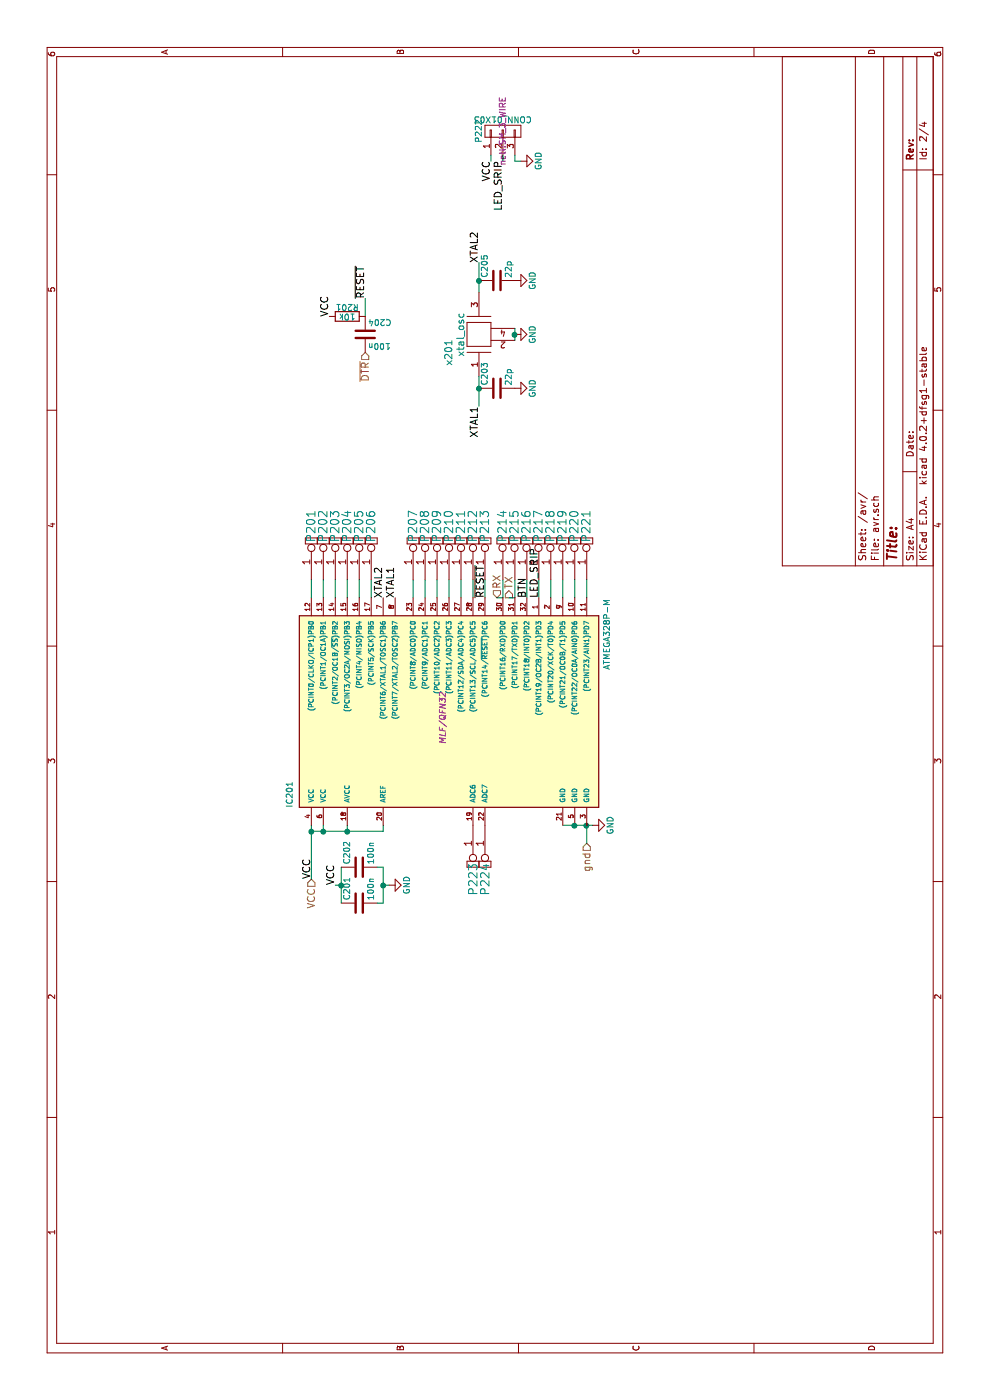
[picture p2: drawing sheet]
EESchema Schematic File Version 2
LIBS:power
LIBS:device
LIBS:transistors
LIBS:conn
LIBS:linear
LIBS:regul
LIBS:74xx
LIBS:cmos4000
LIBS:adc-dac
LIBS:memory
LIBS:xilinx
LIBS:microcontrollers
LIBS:dsp
LIBS:microchip
LIBS:analog_switches
LIBS:motorola
LIBS:texas
LIBS:intel
LIBS:audio
LIBS:interface
LIBS:digital-audio
LIBS:philips
LIBS:display
LIBS:cypress
LIBS:siliconi
LIBS:opto
LIBS:atmel
LIBS:contrib
LIBS:valves
LIBS:netl
LIBS:serial-charger-cache
EELAYER 25 0
EELAYER END
$Descr A4 11693 8268
encoding utf-8
Sheet 2 4
Title ""
Date ""
Rev ""
Comp ""
Comment1 ""
Comment2 ""
Comment3 ""
Comment4 ""
$EndDescr
Text HLabel 4650 4900 0    60   Input ~ 0
gnd
Wire Wire Line
	4650 4900 4800 4900
Wire Wire Line
	4800 4700 4800 4950
Text HLabel 4350 2600 0    60   Input ~ 0
VCC
Wire Wire Line
	4350 2600 4800 2600
Wire Wire Line
	4800 2900 4750 2900
Wire Wire Line
	4750 2600 4750 3200
Connection ~ 4750 2600
Wire Wire Line
	4750 3200 4800 3200
Connection ~ 4750 2900
$Comp
L xtal_osc x201
U 1 1
P 8900 4000
F 0 "x201" H 8750 4250 60  0000 C CNN
F 1 "xtal_osc" H 8900 4150 60  0000 C CNN
F 2 "netl:SM_3225" H 8900 4050 60  0001 C CNN
F 3 "" H 8900 4050 60  0000 C CNN
	1    8900 4000
	1    0    0    -1  
$EndComp
$Comp
L GND #PWR08
U 1 1
P 4800 4950
F 0 "#PWR08" H 4800 4700 50  0001 C CNN
F 1 "GND" H 4800 4800 50  0000 C CNN
F 2 "" H 4800 4950 50  0000 C CNN
F 3 "" H 4800 4950 50  0000 C CNN
	1    4800 4950
	1    0    0    -1  
$EndComp
Connection ~ 4800 4900
$Comp
L GND #PWR09
U 1 1
P 8900 4300
F 0 "#PWR09" H 8900 4050 50  0001 C CNN
F 1 "GND" H 8900 4150 50  0000 C CNN
F 2 "" H 8900 4300 50  0000 C CNN
F 3 "" H 8900 4300 50  0000 C CNN
	1    8900 4300
	1    0    0    -1  
$EndComp
Wire Wire Line
	8850 4300 8950 4300
Connection ~ 8900 4300
$Comp
L C C203
U 1 1
P 8450 4150
F 0 "C203" H 8475 4250 50  0000 L CNN
F 1 "22p" H 8475 4050 50  0000 L CNN
F 2 "netl:SMD_0603" H 8488 4000 50  0001 C CNN
F 3 "" H 8450 4150 50  0000 C CNN
	1    8450 4150
	1    0    0    -1  
$EndComp
$Comp
L C C205
U 1 1
P 9350 4150
F 0 "C205" H 9375 4250 50  0000 L CNN
F 1 "22p" H 9375 4050 50  0000 L CNN
F 2 "netl:SMD_0603" H 9388 4000 50  0001 C CNN
F 3 "" H 9350 4150 50  0000 C CNN
	1    9350 4150
	1    0    0    -1  
$EndComp
$Comp
L GND #PWR010
U 1 1
P 8450 4300
F 0 "#PWR010" H 8450 4050 50  0001 C CNN
F 1 "GND" H 8450 4150 50  0000 C CNN
F 2 "" H 8450 4300 50  0000 C CNN
F 3 "" H 8450 4300 50  0000 C CNN
	1    8450 4300
	1    0    0    -1  
$EndComp
$Comp
L GND #PWR011
U 1 1
P 9350 4300
F 0 "#PWR011" H 9350 4050 50  0001 C CNN
F 1 "GND" H 9350 4150 50  0000 C CNN
F 2 "" H 9350 4300 50  0000 C CNN
F 3 "" H 9350 4300 50  0000 C CNN
	1    9350 4300
	1    0    0    -1  
$EndComp
Text Label 8300 4000 2    60   ~ 0
XTAL1
Text Label 9500 4000 0    60   ~ 0
XTAL2
Text Label 6700 3300 0    60   ~ 0
XTAL1
Text Label 6700 3200 0    60   ~ 0
XTAL2
Wire Wire Line
	9250 4000 9500 4000
Wire Wire Line
	8300 4000 8550 4000
Connection ~ 8450 4000
Connection ~ 9350 4000
$Comp
L R R201
U 1 1
P 9050 2900
F 0 "R201" V 9130 2900 50  0000 C CNN
F 1 "10k" V 9050 2900 50  0000 C CNN
F 2 "netl:SMD_0603" V 8980 2900 50  0001 C CNN
F 3 "" H 9050 2900 50  0000 C CNN
	1    9050 2900
	1    0    0    -1  
$EndComp
Text Label 6700 4050 0    60   ~ 0
~RESET
Text Label 9200 3050 0    60   ~ 0
~RESET
Wire Wire Line
	9050 3050 9200 3050
Text Label 9050 2750 0    60   ~ 0
VCC
Text Label 4350 2600 0    60   ~ 0
VCC
Text HLabel 8750 3050 0    60   Input ~ 0
~DTR
$Comp
L C C204
U 1 1
P 8900 3050
F 0 "C204" H 8925 3150 50  0000 L CNN
F 1 "100n" H 8925 2950 50  0000 L CNN
F 2 "netl:SMD_0603" H 8938 2900 50  0001 C CNN
F 3 "" H 8900 3050 50  0000 C CNN
	1    8900 3050
	0    1    1    0   
$EndComp
Text HLabel 6700 4150 2    60   Input ~ 0
RX
Text HLabel 6700 4250 2    60   Output ~ 0
TX
$Comp
L C C201
U 1 1
P 4150 3000
F 0 "C201" H 4175 3100 50  0000 L CNN
F 1 "100n" H 4175 2900 50  0000 L CNN
F 2 "netl:SMD_0603" H 4188 2850 50  0001 C CNN
F 3 "" H 4150 3000 50  0000 C CNN
	1    4150 3000
	1    0    0    -1  
$EndComp
$Comp
L C C202
U 1 1
P 4450 3000
F 0 "C202" H 4475 3100 50  0000 L CNN
F 1 "100n" H 4475 2900 50  0000 L CNN
F 2 "netl:SMD_0603" H 4488 2850 50  0001 C CNN
F 3 "" H 4450 3000 50  0000 C CNN
	1    4450 3000
	1    0    0    -1  
$EndComp
$Comp
L GND #PWR012
U 1 1
P 4300 3250
F 0 "#PWR012" H 4300 3000 50  0001 C CNN
F 1 "GND" H 4300 3100 50  0000 C CNN
F 2 "" H 4300 3250 50  0000 C CNN
F 3 "" H 4300 3250 50  0000 C CNN
	1    4300 3250
	1    0    0    -1  
$EndComp
Wire Wire Line
	4450 3200 4450 3150
Wire Wire Line
	4150 3200 4450 3200
Wire Wire Line
	4150 3200 4150 3150
Wire Wire Line
	4300 3250 4300 3200
Connection ~ 4300 3200
Text Label 4300 2800 0    60   ~ 0
VCC
Wire Wire Line
	4150 2850 4450 2850
Wire Wire Line
	4300 2800 4300 2850
Connection ~ 4300 2850
$Comp
L CONNECTOR P214
U 1 1
P 6850 4200
F 0 "P214" H 7300 4200 70  0000 C CNN
F 1 "CONNECTOR" H 7150 4450 70  0001 C CNN
F 2 "netl:1Pin_small" H 6850 4200 60  0001 C CNN
F 3 "" H 6850 4200 60  0000 C CNN
	1    6850 4200
	1    0    0    -1  
$EndComp
$Comp
L CONNECTOR P215
U 1 1
P 6850 4300
F 0 "P215" H 7300 4300 70  0000 C CNN
F 1 "CONNECTOR" H 7150 4550 70  0001 C CNN
F 2 "netl:1Pin_small" H 6850 4300 60  0001 C CNN
F 3 "" H 6850 4300 60  0000 C CNN
	1    6850 4300
	1    0    0    -1  
$EndComp
$Comp
L CONNECTOR P216
U 1 1
P 6850 4400
F 0 "P216" H 7300 4400 70  0000 C CNN
F 1 "CONNECTOR" H 7150 4650 70  0001 C CNN
F 2 "netl:1Pin_small" H 6850 4400 60  0001 C CNN
F 3 "" H 6850 4400 60  0000 C CNN
	1    6850 4400
	1    0    0    -1  
$EndComp
$Comp
L CONNECTOR P217
U 1 1
P 6850 4500
F 0 "P217" H 7300 4500 70  0000 C CNN
F 1 "CONNECTOR" H 7150 4750 70  0001 C CNN
F 2 "netl:1Pin_small" H 6850 4500 60  0001 C CNN
F 3 "" H 6850 4500 60  0000 C CNN
	1    6850 4500
	1    0    0    -1  
$EndComp
$Comp
L CONNECTOR P218
U 1 1
P 6850 4600
F 0 "P218" H 7300 4600 70  0000 C CNN
F 1 "CONNECTOR" H 7150 4850 70  0001 C CNN
F 2 "netl:1Pin_small" H 6850 4600 60  0001 C CNN
F 3 "" H 6850 4600 60  0000 C CNN
	1    6850 4600
	1    0    0    -1  
$EndComp
$Comp
L CONNECTOR P219
U 1 1
P 6850 4700
F 0 "P219" H 7300 4700 70  0000 C CNN
F 1 "CONNECTOR" H 7150 4950 70  0001 C CNN
F 2 "netl:1Pin_small" H 6850 4700 60  0001 C CNN
F 3 "" H 6850 4700 60  0000 C CNN
	1    6850 4700
	1    0    0    -1  
$EndComp
$Comp
L CONNECTOR P220
U 1 1
P 6850 4800
F 0 "P220" H 7300 4800 70  0000 C CNN
F 1 "CONNECTOR" H 7150 5050 70  0001 C CNN
F 2 "netl:1Pin_small" H 6850 4800 60  0001 C CNN
F 3 "" H 6850 4800 60  0000 C CNN
	1    6850 4800
	1    0    0    -1  
$EndComp
$Comp
L CONNECTOR P221
U 1 1
P 6850 4900
F 0 "P221" H 7300 4900 70  0000 C CNN
F 1 "CONNECTOR" H 7150 5150 70  0001 C CNN
F 2 "netl:1Pin_small" H 6850 4900 60  0001 C CNN
F 3 "" H 6850 4900 60  0000 C CNN
	1    6850 4900
	1    0    0    -1  
$EndComp
Wire Wire Line
	6850 4400 6700 4400
Wire Wire Line
	6700 4500 6850 4500
Wire Wire Line
	6850 4600 6700 4600
Wire Wire Line
	6850 4700 6700 4700
Wire Wire Line
	6700 4800 6850 4800
Wire Wire Line
	6850 4900 6700 4900
Wire Wire Line
	6700 3450 6850 3450
$Comp
L CONNECTOR P207
U 1 1
P 6850 3450
F 0 "P207" H 7300 3450 70  0000 C CNN
F 1 "CONNECTOR" H 7150 3700 70  0001 C CNN
F 2 "netl:1Pin_small" H 6850 3450 60  0001 C CNN
F 3 "" H 6850 3450 60  0000 C CNN
	1    6850 3450
	1    0    0    -1  
$EndComp
$Comp
L CONNECTOR P208
U 1 1
P 6850 3550
F 0 "P208" H 7300 3550 70  0000 C CNN
F 1 "CONNECTOR" H 7150 3800 70  0001 C CNN
F 2 "netl:1Pin_small" H 6850 3550 60  0001 C CNN
F 3 "" H 6850 3550 60  0000 C CNN
	1    6850 3550
	1    0    0    -1  
$EndComp
$Comp
L CONNECTOR P209
U 1 1
P 6850 3650
F 0 "P209" H 7300 3650 70  0000 C CNN
F 1 "CONNECTOR" H 7150 3900 70  0001 C CNN
F 2 "netl:1Pin_small" H 6850 3650 60  0001 C CNN
F 3 "" H 6850 3650 60  0000 C CNN
	1    6850 3650
	1    0    0    -1  
$EndComp
$Comp
L CONNECTOR P210
U 1 1
P 6850 3750
F 0 "P210" H 7300 3750 70  0000 C CNN
F 1 "CONNECTOR" H 7150 4000 70  0001 C CNN
F 2 "netl:1Pin_small" H 6850 3750 60  0001 C CNN
F 3 "" H 6850 3750 60  0000 C CNN
	1    6850 3750
	1    0    0    -1  
$EndComp
$Comp
L CONNECTOR P211
U 1 1
P 6850 3850
F 0 "P211" H 7300 3850 70  0000 C CNN
F 1 "CONNECTOR" H 7150 4100 70  0001 C CNN
F 2 "netl:1Pin_small" H 6850 3850 60  0001 C CNN
F 3 "" H 6850 3850 60  0000 C CNN
	1    6850 3850
	1    0    0    -1  
$EndComp
$Comp
L CONNECTOR P212
U 1 1
P 6850 3950
F 0 "P212" H 7300 3950 70  0000 C CNN
F 1 "CONNECTOR" H 7150 4200 70  0001 C CNN
F 2 "netl:1Pin_small" H 6850 3950 60  0001 C CNN
F 3 "" H 6850 3950 60  0000 C CNN
	1    6850 3950
	1    0    0    -1  
$EndComp
$Comp
L CONNECTOR P213
U 1 1
P 6850 4050
F 0 "P213" H 7300 4050 70  0000 C CNN
F 1 "CONNECTOR" H 7150 4300 70  0001 C CNN
F 2 "netl:1Pin_small" H 6850 4050 60  0001 C CNN
F 3 "" H 6850 4050 60  0000 C CNN
	1    6850 4050
	1    0    0    -1  
$EndComp
Wire Wire Line
	6850 3550 6700 3550
Wire Wire Line
	6700 3650 6850 3650
Wire Wire Line
	6850 3750 6700 3750
Wire Wire Line
	6850 3850 6700 3850
Wire Wire Line
	6700 3950 6850 3950
Wire Wire Line
	6850 4050 6700 4050
$Comp
L CONNECTOR P201
U 1 1
P 6850 2600
F 0 "P201" H 7300 2600 70  0000 C CNN
F 1 "CONNECTOR" H 7150 2850 70  0001 C CNN
F 2 "netl:1Pin_small" H 6850 2600 60  0001 C CNN
F 3 "" H 6850 2600 60  0000 C CNN
	1    6850 2600
	1    0    0    -1  
$EndComp
$Comp
L CONNECTOR P202
U 1 1
P 6850 2700
F 0 "P202" H 7300 2700 70  0000 C CNN
F 1 "CONNECTOR" H 7150 2950 70  0001 C CNN
F 2 "netl:1Pin_small" H 6850 2700 60  0001 C CNN
F 3 "" H 6850 2700 60  0000 C CNN
	1    6850 2700
	1    0    0    -1  
$EndComp
$Comp
L CONNECTOR P203
U 1 1
P 6850 2800
F 0 "P203" H 7300 2800 70  0000 C CNN
F 1 "CONNECTOR" H 7150 3050 70  0001 C CNN
F 2 "netl:1Pin_small" H 6850 2800 60  0001 C CNN
F 3 "" H 6850 2800 60  0000 C CNN
	1    6850 2800
	1    0    0    -1  
$EndComp
$Comp
L CONNECTOR P204
U 1 1
P 6850 2900
F 0 "P204" H 7300 2900 70  0000 C CNN
F 1 "CONNECTOR" H 7150 3150 70  0001 C CNN
F 2 "netl:1Pin_small" H 6850 2900 60  0001 C CNN
F 3 "" H 6850 2900 60  0000 C CNN
	1    6850 2900
	1    0    0    -1  
$EndComp
$Comp
L CONNECTOR P205
U 1 1
P 6850 3000
F 0 "P205" H 7300 3000 70  0000 C CNN
F 1 "CONNECTOR" H 7150 3250 70  0001 C CNN
F 2 "netl:1Pin_small" H 6850 3000 60  0001 C CNN
F 3 "" H 6850 3000 60  0000 C CNN
	1    6850 3000
	1    0    0    -1  
$EndComp
$Comp
L CONNECTOR P206
U 1 1
P 6850 3100
F 0 "P206" H 7300 3100 70  0000 C CNN
F 1 "CONNECTOR" H 7150 3350 70  0001 C CNN
F 2 "netl:1Pin_small" H 6850 3100 60  0001 C CNN
F 3 "" H 6850 3100 60  0000 C CNN
	1    6850 3100
	1    0    0    -1  
$EndComp
Wire Wire Line
	6850 2700 6700 2700
Wire Wire Line
	6700 2800 6850 2800
Wire Wire Line
	6850 2900 6700 2900
Wire Wire Line
	6850 3000 6700 3000
Wire Wire Line
	6700 3100 6850 3100
$Comp
L CONN_01X03 P222
U 1 1
P 10600 4200
F 0 "P222" H 10600 4400 50  0000 C CNN
F 1 "CONN_01X03" V 10700 4200 50  0000 C CNN
F 2 "netl:SM_3_WIRE" H 10600 4200 50  0000 C CNN
F 3 "" H 10600 4200 50  0000 C CNN
	1    10600 4200
	1    0    0    -1  
$EndComp
$Comp
L GND #PWR013
U 1 1
P 10350 4350
F 0 "#PWR013" H 10350 4100 50  0001 C CNN
F 1 "GND" H 10350 4200 50  0000 C CNN
F 2 "" H 10350 4350 50  0000 C CNN
F 3 "" H 10350 4350 50  0000 C CNN
	1    10350 4350
	1    0    0    -1  
$EndComp
Wire Wire Line
	10400 4300 10350 4300
Wire Wire Line
	10350 4300 10350 4350
Text Label 6700 4500 0    60   ~ 0
LED_SRIP
Text Label 10350 4200 2    60   ~ 0
LED_SRIP
Wire Wire Line
	10400 4200 10350 4200
Text Label 10350 4100 2    60   ~ 0
VCC
Wire Wire Line
	10400 4100 10350 4100
Wire Wire Line
	6700 4200 6850 4200
Wire Wire Line
	6700 4150 6700 4200
Wire Wire Line
	6700 4300 6850 4300
Wire Wire Line
	6700 4250 6700 4300
$Comp
L ATMEGA328P-M IC201
U 1 1
P 5700 3700
F 0 "IC201" H 4950 4950 50  0000 L BNN
F 1 "ATMEGA328P-M" H 6100 2300 50  0000 L BNN
F 2 "MLF/QFN32" H 5700 3700 50  0000 C CIN
F 3 "" H 5700 3700 50  0000 C CNN
	1    5700 3700
	1    0    0    -1  
$EndComp
Wire Wire Line
	4800 2700 4750 2700
Connection ~ 4750 2700
Connection ~ 4800 4800
$Comp
L CONNECTOR P223
U 1 1
P 4800 3950
F 0 "P223" H 5250 3950 70  0000 C CNN
F 1 "CONNECTOR" H 5100 4200 70  0001 C CNN
F 2 "netl:1Pin_small" H 4800 3950 60  0001 C CNN
F 3 "" H 4800 3950 60  0000 C CNN
	1    4800 3950
	-1   0    0    1   
$EndComp
$Comp
L CONNECTOR P224
U 1 1
P 4800 4050
F 0 "P224" H 5250 4050 70  0000 C CNN
F 1 "CONNECTOR" H 5100 4300 70  0001 C CNN
F 2 "netl:1Pin_small" H 4800 4050 60  0001 C CNN
F 3 "" H 4800 4050 60  0000 C CNN
	1    4800 4050
	-1   0    0    1   
$EndComp
Wire Wire Line
	6850 2600 6700 2600
Text Label 6700 4400 0    60   ~ 0
BTN
$EndSCHEMATC
